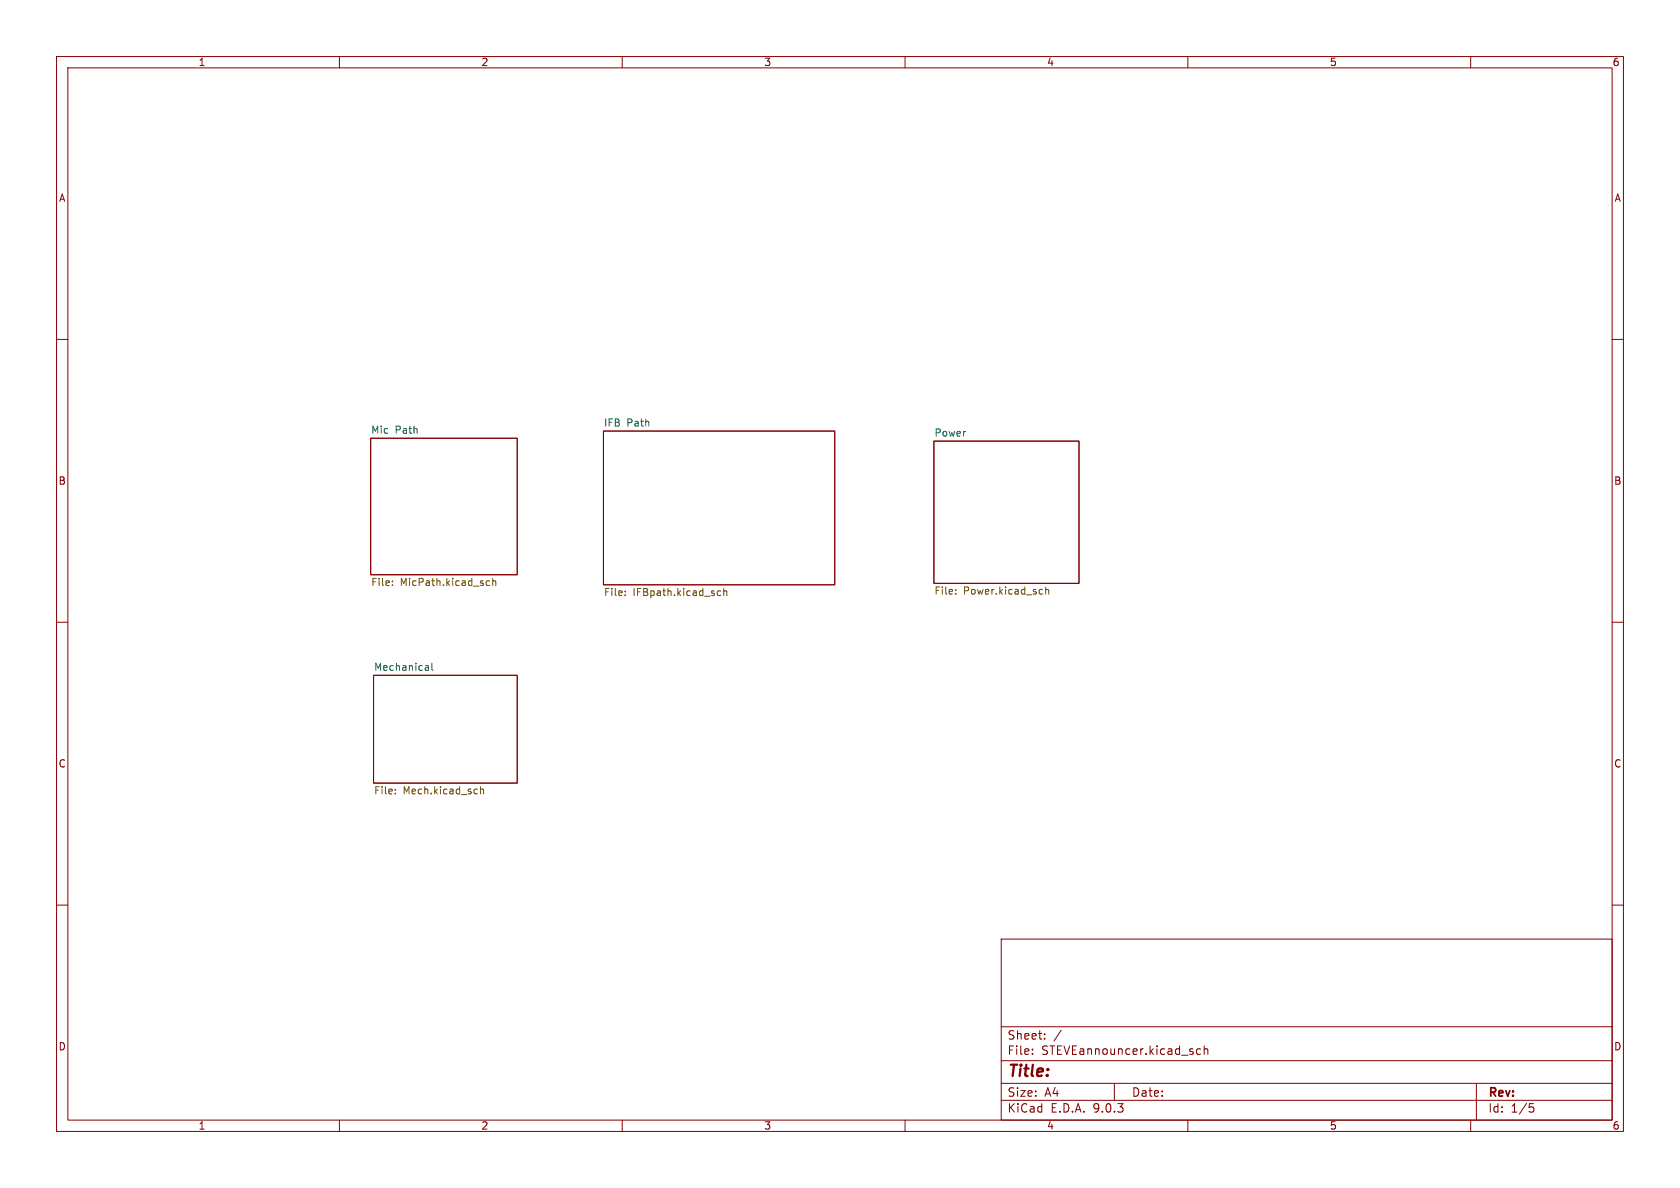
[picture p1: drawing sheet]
<svg xmlns="http://www.w3.org/2000/svg" width="297mm" height="210mm" viewBox="0 0 297 210" stroke-linecap="round" stroke-linejoin="round" font-family="sans-serif">
<g fill="none" stroke="#840000" stroke-width=".18">
<path d="M10 10h277v190h-277zM12 12h273v186h-273zM60 10v2M110 10v2M160 10v2M210 10v2M260 10v2M10 60h2M65.5 77.5h25.9v24.1h-25.9zM106.7 76.2h40.9v27.2h-40.9zM165.1 78h25.7v25.1h-25.7zM285 60h2"/>
<path d="M10 110h2M66 119.4h25.4v19h-25.4zM285 110h2M10 160h2M177 166h108v32h-108zM285 160h2M60 198v2M110 198v2M160 198v2M177 194.5h108M177 191.5h108M177 187.5h108"/>
<path d="M177 181.5h108M182.5 186.3v.1M182.5 185.5v.1M184.7 183.6v.1M184.7 182.8v.1M187.6 182.1l-1.3 2M197 191.5v3M210 198v2M212.2 185.5l-.4-.1-.3 .3v.4l.2 .2h.5M212.9 185.5l.2-.1 .4 .1v.9M212.9 184.9v1.5M260 198v2"/>
<path d="M261 191.5v6.5M270.4 195.1h.7M270.5 195.7h.4l.3 .3-.2 .5-.5 .1"/>
</g>
<path d="M75.3 117.7h.3l.2 .1v.7M75.8 118.4l-.5 .1M75.8 118h-.5M76.4 117.2v1.1l.1 .2" fill="none" stroke="#006464" stroke-width=".18"/>
<g fill="none" stroke="#725600" stroke-width=".18">
<path d="M69.4 103.4v.1M69.4 102.7v.1M86 103.3l.2 .2 .4-.1M86.6 102.7h-.4l-.2 .2M87.1 102.8l.2-.1h.3v.8M87.1 102.2v1.3M110.5 105.2v.1M110.5 104.5v.1M126.9 105.2h.5M126.9 104.5h.5M127.9 104.6l.2-.2 .3 .1 .1 .8M127.9 104v1.3"/>
<path d="M168.9 104.9v.1M168.9 104.2v.2M184.2 104.2h.1M184.3 105h-.1M184.9 103.8v1.2M184.9 104.3l.1-.1h.3l.1 .8M69.9 139.6v.1M84.9 139.1v1.2M84.9 139.6l.2-.1 .3 .1 .1 .7M69.9 140.2v.1"/>
</g>
<text font-size="2.8" fill="#840000" x="178" y="190.9">Title:</text>
<g font-size="2.1" fill="#840000">
<text x="178" y="184">Sheet:</text>
<text x="178" y="186.7">File:</text>
<text x="184.1" y="186.7">STEVEannouncer.kicad_sch</text>
<text x="178" y="196.9">KiCad</text>
<text x="178" y="194.1">Size:</text>
<text x="184.7" y="194.1">A4</text>
<text x="185.7" y="196.9">E.D.A.</text>
<text x="193.3" y="196.9">9.0.3</text>
<text x="200" y="194.1">Date:</text>
<text x="263" y="194.3">Rev:</text>
<text x="263" y="196.9">Id:</text>
<text x="267.1" y="196.9">1/5</text>
</g>
<g font-size="1.8" fill="#840000">
<text x="35" y="11.9">1</text>
<text x="85" y="11.9">2</text>
<text x="135" y="11.9">3</text>
<text x="185" y="11.9">4</text>
<text x="235" y="11.9">5</text>
<text x="285" y="11.9">6</text>
<text x="10.3" y="35.9">A</text>
<text x="285.3" y="35.9">A</text>
<text x="10.3" y="85.9">B</text>
<text x="285.3" y="85.9">B</text>
<text x="10.3" y="135.9">C</text>
<text x="285.3" y="135.9">C</text>
<text x="10.3" y="185.9">D</text>
<text x="285.3" y="185.9">D</text>
<text x="35" y="199.9">1</text>
<text x="85" y="199.9">2</text>
<text x="135" y="199.9">3</text>
<text x="185" y="199.9">4</text>
<text x="235" y="199.9">5</text>
<text x="285" y="199.9">6</text>
</g>
<g font-size="1.8" fill="#006464">
<text x="65.5" y="76.8">Mic</text>
<text x="69.8" y="76.8">Path</text>
<text x="106.7" y="75.5">IFB</text>
<text x="110.8" y="75.5">Path</text>
<text x="165.1" y="77.3">Power</text>
<text x="66" y="118.7">Mechanical</text>
</g>
<g font-size="1.8" fill="#725600">
<text x="65.5" y="103.9">File:</text>
<text x="70.8" y="103.9">MicPath.kicad_sch</text>
<text x="106.7" y="105.7">File:</text>
<text x="111.9" y="105.7">IFBpath.kicad_sch</text>
<text x="165.1" y="105.4">File:</text>
<text x="170.3" y="105.4">Power.kicad_sch</text>
<text x="66" y="140.7">File:</text>
<text x="71.3" y="140.7">Mech.kicad_sch</text>
</g>
</svg>
